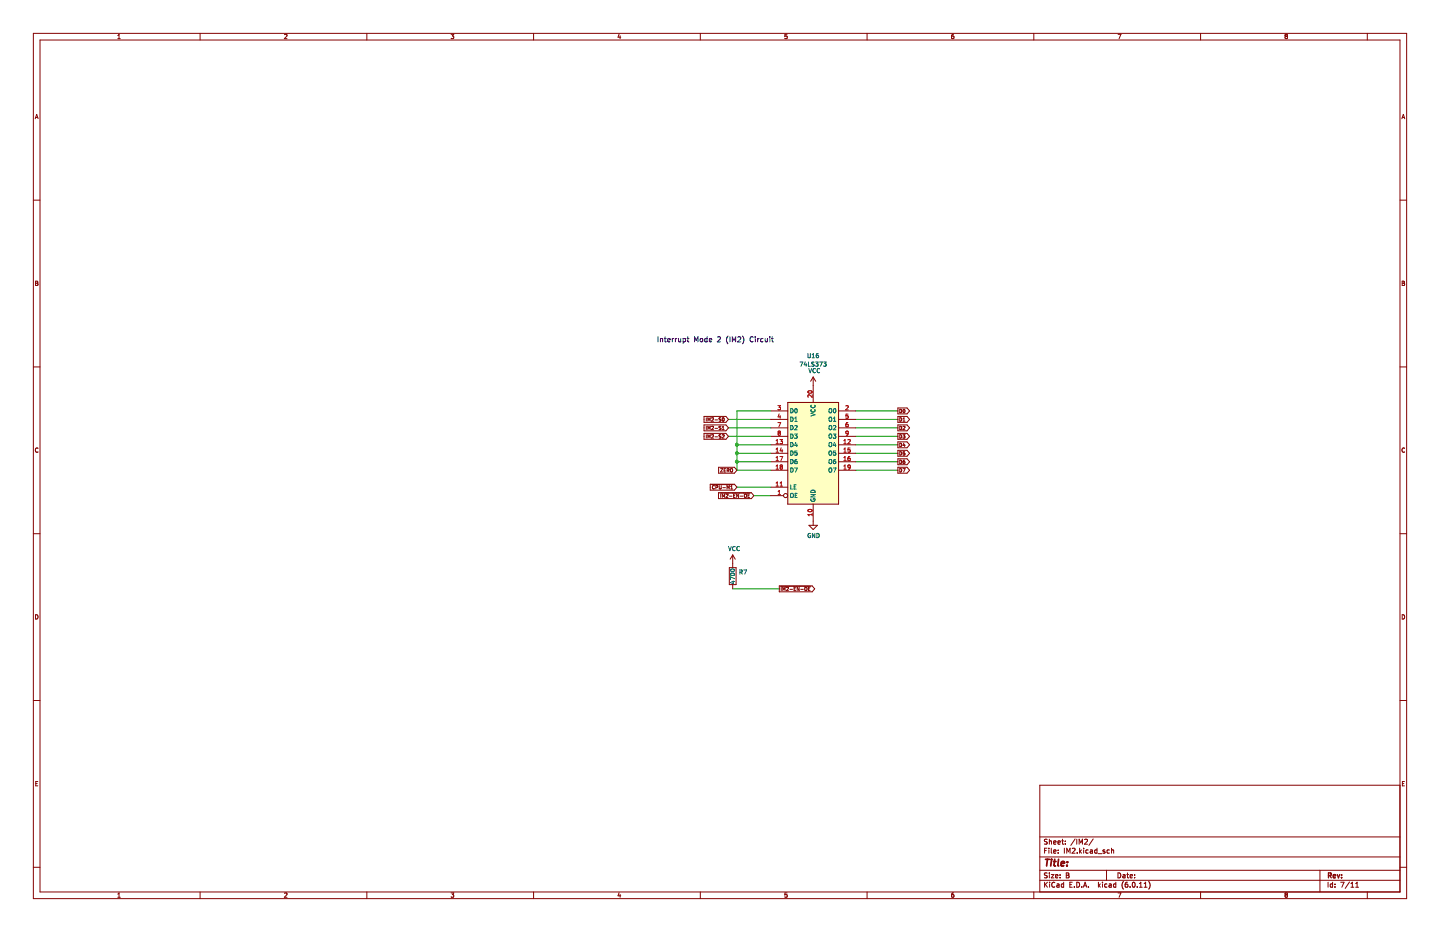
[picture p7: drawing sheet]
(kicad_sch (version 20211123) (generator eeschema)

 (paper "B")

 (lib_symbols
  (symbol "74xx:74LS373" (in_bom yes) (on_board yes)
   (property "Reference" "U" (id 0) (at -7.62 16.51 0) (effects (font (size 1.27 1.27))))
   (property "Value" "74LS373" (id 1) (at -7.62 -16.51 0) (effects (font (size 1.27 1.27))))
   (property "Footprint" "" (id 2) (at 0 0 0) (effects (font (size 1.27 1.27)) hide))
   (property "Datasheet" "http://www.ti.com/lit/gpn/sn74LS373" (id 3) (at 0 0 0) (effects (font (size 1.27 1.27)) hide))
   (symbol "74LS373_1_0"
    (pin input inverted (at -12.7 -12.7 0) (length 5.08) (name "OE" (effects (font (size 1.27 1.27)))) (number "1" (effects (font (size 1.27 1.27)))))
    (pin power_in line (at 0 -20.32 90) (length 5.08) (name "GND" (effects (font (size 1.27 1.27)))) (number "10" (effects (font (size 1.27 1.27)))))
    (pin input line (at -12.7 -10.16 0) (length 5.08) (name "LE" (effects (font (size 1.27 1.27)))) (number "11" (effects (font (size 1.27 1.27)))))
    (pin tri_state line (at 12.7 2.54 180) (length 5.08) (name "O4" (effects (font (size 1.27 1.27)))) (number "12" (effects (font (size 1.27 1.27)))))
    (pin input line (at -12.7 2.54 0) (length 5.08) (name "D4" (effects (font (size 1.27 1.27)))) (number "13" (effects (font (size 1.27 1.27)))))
    (pin input line (at -12.7 0 0) (length 5.08) (name "D5" (effects (font (size 1.27 1.27)))) (number "14" (effects (font (size 1.27 1.27)))))
    (pin tri_state line (at 12.7 0 180) (length 5.08) (name "O5" (effects (font (size 1.27 1.27)))) (number "15" (effects (font (size 1.27 1.27)))))
    (pin tri_state line (at 12.7 -2.54 180) (length 5.08) (name "O6" (effects (font (size 1.27 1.27)))) (number "16" (effects (font (size 1.27 1.27)))))
    (pin input line (at -12.7 -2.54 0) (length 5.08) (name "D6" (effects (font (size 1.27 1.27)))) (number "17" (effects (font (size 1.27 1.27)))))
    (pin input line (at -12.7 -5.08 0) (length 5.08) (name "D7" (effects (font (size 1.27 1.27)))) (number "18" (effects (font (size 1.27 1.27)))))
    (pin tri_state line (at 12.7 -5.08 180) (length 5.08) (name "O7" (effects (font (size 1.27 1.27)))) (number "19" (effects (font (size 1.27 1.27)))))
    (pin tri_state line (at 12.7 12.7 180) (length 5.08) (name "O0" (effects (font (size 1.27 1.27)))) (number "2" (effects (font (size 1.27 1.27)))))
    (pin power_in line (at 0 20.32 270) (length 5.08) (name "VCC" (effects (font (size 1.27 1.27)))) (number "20" (effects (font (size 1.27 1.27)))))
    (pin input line (at -12.7 12.7 0) (length 5.08) (name "D0" (effects (font (size 1.27 1.27)))) (number "3" (effects (font (size 1.27 1.27)))))
    (pin input line (at -12.7 10.16 0) (length 5.08) (name "D1" (effects (font (size 1.27 1.27)))) (number "4" (effects (font (size 1.27 1.27)))))
    (pin tri_state line (at 12.7 10.16 180) (length 5.08) (name "O1" (effects (font (size 1.27 1.27)))) (number "5" (effects (font (size 1.27 1.27)))))
    (pin tri_state line (at 12.7 7.62 180) (length 5.08) (name "O2" (effects (font (size 1.27 1.27)))) (number "6" (effects (font (size 1.27 1.27)))))
    (pin input line (at -12.7 7.62 0) (length 5.08) (name "D2" (effects (font (size 1.27 1.27)))) (number "7" (effects (font (size 1.27 1.27)))))
    (pin input line (at -12.7 5.08 0) (length 5.08) (name "D3" (effects (font (size 1.27 1.27)))) (number "8" (effects (font (size 1.27 1.27)))))
    (pin tri_state line (at 12.7 5.08 180) (length 5.08) (name "O3" (effects (font (size 1.27 1.27)))) (number "9" (effects (font (size 1.27 1.27))))))
   (symbol "74LS373_1_1"
    (rectangle (start -7.62 15.24) (end 7.62 -15.24) (stroke (width 0.254) (type default) (color 0 0 0 0)) (fill (type background)))))
  (symbol "Device:R" (pin_numbers hide) (pin_names (offset 0)) (in_bom yes) (on_board yes)
   (property "Reference" "R" (id 0) (at 2.032 0 90) (effects (font (size 1.27 1.27))))
   (property "Value" "R" (id 1) (at 0 0 90) (effects (font (size 1.27 1.27))))
   (property "Footprint" "" (id 2) (at -1.778 0 90) (effects (font (size 1.27 1.27)) hide))
   (property "Datasheet" "~" (id 3) (at 0 0 0) (effects (font (size 1.27 1.27)) hide))
   (symbol "R_0_1"
    (rectangle (start -1.016 -2.54) (end 1.016 2.54) (stroke (width 0.254) (type default) (color 0 0 0 0)) (fill (type none))))
   (symbol "R_1_1"
    (pin passive line (at 0 3.81 270) (length 1.27) (name "~" (effects (font (size 1.27 1.27)))) (number "1" (effects (font (size 1.27 1.27)))))
    (pin passive line (at 0 -3.81 90) (length 1.27) (name "~" (effects (font (size 1.27 1.27)))) (number "2" (effects (font (size 1.27 1.27)))))))
  (symbol "power:GND" (power) (pin_names (offset 0)) (in_bom yes) (on_board yes)
   (property "Reference" "#PWR" (id 0) (at 0 -6.35 0) (effects (font (size 1.27 1.27)) hide))
   (property "Value" "GND" (id 1) (at 0 -3.81 0) (effects (font (size 1.27 1.27))))
   (property "Footprint" "" (id 2) (at 0 0 0) (effects (font (size 1.27 1.27)) hide))
   (property "Datasheet" "" (id 3) (at 0 0 0) (effects (font (size 1.27 1.27)) hide))
   (symbol "GND_0_1"
    (polyline (pts (xy 0 0) (xy 0 -1.27) (xy 1.27 -1.27) (xy 0 -2.54) (xy -1.27 -1.27) (xy 0 -1.27)) (stroke (width 0) (type default) (color 0 0 0 0)) (fill (type none))))
   (symbol "GND_1_1"
    (pin power_in line (at 0 0 270) (length 0) hide (name "GND" (effects (font (size 1.27 1.27)))) (number "1" (effects (font (size 1.27 1.27)))))))
  (symbol "power:VCC" (power) (pin_names (offset 0)) (in_bom yes) (on_board yes)
   (property "Reference" "#PWR" (id 0) (at 0 -3.81 0) (effects (font (size 1.27 1.27)) hide))
   (property "Value" "VCC" (id 1) (at 0 3.81 0) (effects (font (size 1.27 1.27))))
   (property "Footprint" "" (id 2) (at 0 0 0) (effects (font (size 1.27 1.27)) hide))
   (property "Datasheet" "" (id 3) (at 0 0 0) (effects (font (size 1.27 1.27)) hide))
   (symbol "VCC_0_1"
    (polyline (pts (xy -0.762 1.27) (xy 0 2.54)) (stroke (width 0) (type default) (color 0 0 0 0)) (fill (type none)))
    (polyline (pts (xy 0 0) (xy 0 2.54)) (stroke (width 0) (type default) (color 0 0 0 0)) (fill (type none)))
    (polyline (pts (xy 0 2.54) (xy 0.762 1.27)) (stroke (width 0) (type default) (color 0 0 0 0)) (fill (type none))))
   (symbol "VCC_1_1"
    (pin power_in line (at 0 0 90) (length 0) hide (name "VCC" (effects (font (size 1.27 1.27)))) (number "1" (effects (font (size 1.27 1.27))))))))

 (junction (at 220.98 135.89) (diameter 0) (color 0 0 0 0))
 (junction (at 220.98 138.43) (diameter 0) (color 0 0 0 0))
 (junction (at 220.98 133.35) (diameter 0) (color 0 0 0 0))

 (wire (pts (xy 256.54 135.89) (xy 269.24 135.89)) (stroke (width 0) (type default) (color 0 0 0 0)))
 (wire (pts (xy 220.98 135.89) (xy 231.14 135.89)) (stroke (width 0) (type default) (color 0 0 0 0)))
 (wire (pts (xy 220.98 133.35) (xy 231.14 133.35)) (stroke (width 0) (type default) (color 0 0 0 0)))
 (wire (pts (xy 231.14 123.19) (xy 220.98 123.19)) (stroke (width 0) (type default) (color 0 0 0 0)))
 (wire (pts (xy 220.98 138.43) (xy 231.14 138.43)) (stroke (width 0) (type default) (color 0 0 0 0)))
 (wire (pts (xy 220.98 146.05) (xy 231.14 146.05)) (stroke (width 0) (type default) (color 0 0 0 0)))
 (wire (pts (xy 226.06 148.59) (xy 231.14 148.59)) (stroke (width 0) (type default) (color 0 0 0 0)))
 (wire (pts (xy 220.98 138.43) (xy 220.98 140.97)) (stroke (width 0) (type default) (color 0 0 0 0)))
 (wire (pts (xy 220.98 133.35) (xy 220.98 135.89)) (stroke (width 0) (type default) (color 0 0 0 0)))
 (wire (pts (xy 220.98 135.89) (xy 220.98 138.43)) (stroke (width 0) (type default) (color 0 0 0 0)))
 (wire (pts (xy 218.44 128.27) (xy 231.14 128.27)) (stroke (width 0) (type default) (color 0 0 0 0)))
 (wire (pts (xy 256.54 138.43) (xy 269.24 138.43)) (stroke (width 0) (type default) (color 0 0 0 0)))
 (wire (pts (xy 256.54 123.19) (xy 269.24 123.19)) (stroke (width 0) (type default) (color 0 0 0 0)))
 (wire (pts (xy 256.54 128.27) (xy 269.24 128.27)) (stroke (width 0) (type default) (color 0 0 0 0)))
 (wire (pts (xy 218.44 130.81) (xy 231.14 130.81)) (stroke (width 0) (type default) (color 0 0 0 0)))
 (wire (pts (xy 220.98 123.19) (xy 220.98 133.35)) (stroke (width 0) (type default) (color 0 0 0 0)))
 (wire (pts (xy 218.44 125.73) (xy 231.14 125.73)) (stroke (width 0) (type default) (color 0 0 0 0)))
 (wire (pts (xy 256.54 125.73) (xy 269.24 125.73)) (stroke (width 0) (type default) (color 0 0 0 0)))
 (wire (pts (xy 219.71 176.53) (xy 233.68 176.53)) (stroke (width 0) (type default) (color 0 0 0 0)))
 (wire (pts (xy 220.98 140.97) (xy 231.14 140.97)) (stroke (width 0) (type default) (color 0 0 0 0)))
 (wire (pts (xy 256.54 130.81) (xy 269.24 130.81)) (stroke (width 0) (type default) (color 0 0 0 0)))
 (wire (pts (xy 256.54 133.35) (xy 269.24 133.35)) (stroke (width 0) (type default) (color 0 0 0 0)))
 (wire (pts (xy 256.54 140.97) (xy 269.24 140.97)) (stroke (width 0) (type default) (color 0 0 0 0)))

 (text "Interrupt Mode 2 (IM2) Circuit" (at 196.85 102.87 0) (effects (font (size 1.524 1.524)) (justify left bottom)))

 (global_label "D3" (shape output) (at 269.24 130.81 0) (fields_autoplaced) (effects (font (size 1.016 1.016)) (justify left))
  (property "Intersheet References" "${INTERSHEET_REFS}" (id 0) (at 0 0 0) (effects (font (size 1.27 1.27)) hide)))
 (global_label "IM2-S1" (shape input) (at 218.44 128.27 180) (fields_autoplaced) (effects (font (size 1.016 1.016)) (justify right))
  (property "Intersheet References" "${INTERSHEET_REFS}" (id 0) (at 210.775 128.2065 0) (effects (font (size 1.016 1.016)) (justify right) hide)))
 (global_label "D6" (shape output) (at 269.24 138.43 0) (fields_autoplaced) (effects (font (size 1.016 1.016)) (justify left))
  (property "Intersheet References" "${INTERSHEET_REFS}" (id 0) (at 0 0 0) (effects (font (size 1.27 1.27)) hide)))
 (global_label "D2" (shape output) (at 269.24 128.27 0) (fields_autoplaced) (effects (font (size 1.016 1.016)) (justify left))
  (property "Intersheet References" "${INTERSHEET_REFS}" (id 0) (at 0 0 0) (effects (font (size 1.27 1.27)) hide)))
 (global_label "IM2-S0" (shape input) (at 218.44 125.73 180) (fields_autoplaced) (effects (font (size 1.016 1.016)) (justify right))
  (property "Intersheet References" "${INTERSHEET_REFS}" (id 0) (at 210.775 125.6665 0) (effects (font (size 1.016 1.016)) (justify right) hide)))
 (global_label "D5" (shape output) (at 269.24 135.89 0) (fields_autoplaced) (effects (font (size 1.016 1.016)) (justify left))
  (property "Intersheet References" "${INTERSHEET_REFS}" (id 0) (at 0 0 0) (effects (font (size 1.27 1.27)) hide)))
 (global_label "~{IM2-EN-OE}" (shape input) (at 226.06 148.59 180) (fields_autoplaced) (effects (font (size 1.016 1.016)) (justify right))
  (property "Intersheet References" "${INTERSHEET_REFS}" (id 0) (at 215.1051 148.5265 0) (effects (font (size 1.016 1.016)) (justify right) hide)))
 (global_label "D7" (shape output) (at 269.24 140.97 0) (fields_autoplaced) (effects (font (size 1.016 1.016)) (justify left))
  (property "Intersheet References" "${INTERSHEET_REFS}" (id 0) (at 0 0 0) (effects (font (size 1.27 1.27)) hide)))
 (global_label "IM2-S2" (shape input) (at 218.44 130.81 180) (fields_autoplaced) (effects (font (size 1.016 1.016)) (justify right))
  (property "Intersheet References" "${INTERSHEET_REFS}" (id 0) (at 210.775 130.7465 0) (effects (font (size 1.016 1.016)) (justify right) hide)))
 (global_label "D0" (shape output) (at 269.24 123.19 0) (fields_autoplaced) (effects (font (size 1.016 1.016)) (justify left))
  (property "Intersheet References" "${INTERSHEET_REFS}" (id 0) (at 0 0 0) (effects (font (size 1.27 1.27)) hide)))
 (global_label "ZERO" (shape input) (at 220.98 140.97 180) (fields_autoplaced) (effects (font (size 1.016 1.016)) (justify right))
  (property "Intersheet References" "${INTERSHEET_REFS}" (id 0) (at 0 0 0) (effects (font (size 1.27 1.27)) hide)))
 (global_label "~{IM2-EN-OE}" (shape output) (at 233.68 176.53 0) (fields_autoplaced) (effects (font (size 1.016 1.016)) (justify left))
  (property "Intersheet References" "${INTERSHEET_REFS}" (id 0) (at 244.6349 176.4665 0) (effects (font (size 1.016 1.016)) (justify left) hide)))
 (global_label "D4" (shape output) (at 269.24 133.35 0) (fields_autoplaced) (effects (font (size 1.016 1.016)) (justify left))
  (property "Intersheet References" "${INTERSHEET_REFS}" (id 0) (at 0 0 0) (effects (font (size 1.27 1.27)) hide)))
 (global_label "~{CPU-M1}" (shape input) (at 220.98 146.05 180) (fields_autoplaced) (effects (font (size 1.016 1.016)) (justify right))
  (property "Intersheet References" "${INTERSHEET_REFS}" (id 0) (at 0 0 0) (effects (font (size 1.27 1.27)) hide)))
 (global_label "D1" (shape output) (at 269.24 125.73 0) (fields_autoplaced) (effects (font (size 1.016 1.016)) (justify left))
  (property "Intersheet References" "${INTERSHEET_REFS}" (id 0) (at 0 0 0) (effects (font (size 1.27 1.27)) hide)))

 (symbol (lib_id "power:GND") (at 243.84 156.21 0) (unit 1) (in_bom yes) (on_board yes)
  (property "Reference" "#PWR0137" (id 0) (at 243.84 162.56 0) (effects (font (size 1.27 1.27)) hide))
  (property "Value" "GND" (id 1) (at 243.967 160.6042 0))
  (property "Footprint" "" (id 2) (at 243.84 156.21 0) (effects (font (size 1.27 1.27)) hide))
  (property "Datasheet" "" (id 3) (at 243.84 156.21 0) (effects (font (size 1.27 1.27)) hide)) (pin "1"))

 (symbol (lib_id "power:VCC") (at 243.84 115.57 0) (unit 1) (in_bom yes) (on_board yes)
  (property "Reference" "#PWR0140" (id 0) (at 243.84 119.38 0) (effects (font (size 1.27 1.27)) hide))
  (property "Value" "VCC" (id 1) (at 244.221 111.1758 0))
  (property "Footprint" "" (id 2) (at 243.84 115.57 0) (effects (font (size 1.27 1.27)) hide))
  (property "Datasheet" "" (id 3) (at 243.84 115.57 0) (effects (font (size 1.27 1.27)) hide)) (pin "1"))

 (symbol (lib_id "74xx:74LS373") (at 243.84 135.89 0) (unit 1) (in_bom yes) (on_board yes)
  (property "Reference" "U16" (id 0) (at 243.84 106.68 0))
  (property "Value" "74LS373" (id 1) (at 243.84 109.22 0))
  (property "Footprint" "Package_DIP:DIP-20_W7.62mm" (id 2) (at 243.84 135.89 0) (effects (font (size 1.27 1.27)) hide))
  (property "Datasheet" "http://www.ti.com/lit/gpn/sn74LS373" (id 3) (at 243.84 135.89 0) (effects (font (size 1.27 1.27)) hide)) (pin "1") (pin "10") (pin "11") (pin "12") (pin "13") (pin "14") (pin "15") (pin "16") (pin "17") (pin "18") (pin "19") (pin "2") (pin "20") (pin "3") (pin "4") (pin "5") (pin "6") (pin "7") (pin "8") (pin "9"))

 (symbol (lib_id "power:VCC") (at 219.71 168.91 0) (unit 1) (in_bom yes) (on_board yes)
  (property "Reference" "#PWR024" (id 0) (at 219.71 172.72 0) (effects (font (size 1.27 1.27)) hide))
  (property "Value" "VCC" (id 1) (at 220.1418 164.5158 0))
  (property "Footprint" "" (id 2) (at 219.71 168.91 0) (effects (font (size 1.27 1.27)) hide))
  (property "Datasheet" "" (id 3) (at 219.71 168.91 0) (effects (font (size 1.27 1.27)) hide)) (pin "1"))

 (symbol (lib_id "Device:R") (at 219.71 172.72 0) (unit 1) (in_bom yes) (on_board yes)
  (property "Reference" "R7" (id 0) (at 221.488 171.5516 0) (effects (font (size 1.27 1.27)) (justify left)))
  (property "Value" "4700" (id 1) (at 219.71 175.26 90) (effects (font (size 1.27 1.27)) (justify left)))
  (property "Footprint" "Resistor_THT:R_Axial_DIN0207_L6.3mm_D2.5mm_P7.62mm_Horizontal" (id 2) (at 217.932 172.72 90) (effects (font (size 1.27 1.27)) hide))
  (property "Datasheet" "~" (id 3) (at 219.71 172.72 0) (effects (font (size 1.27 1.27)) hide)) (pin "1") (pin "2")))
